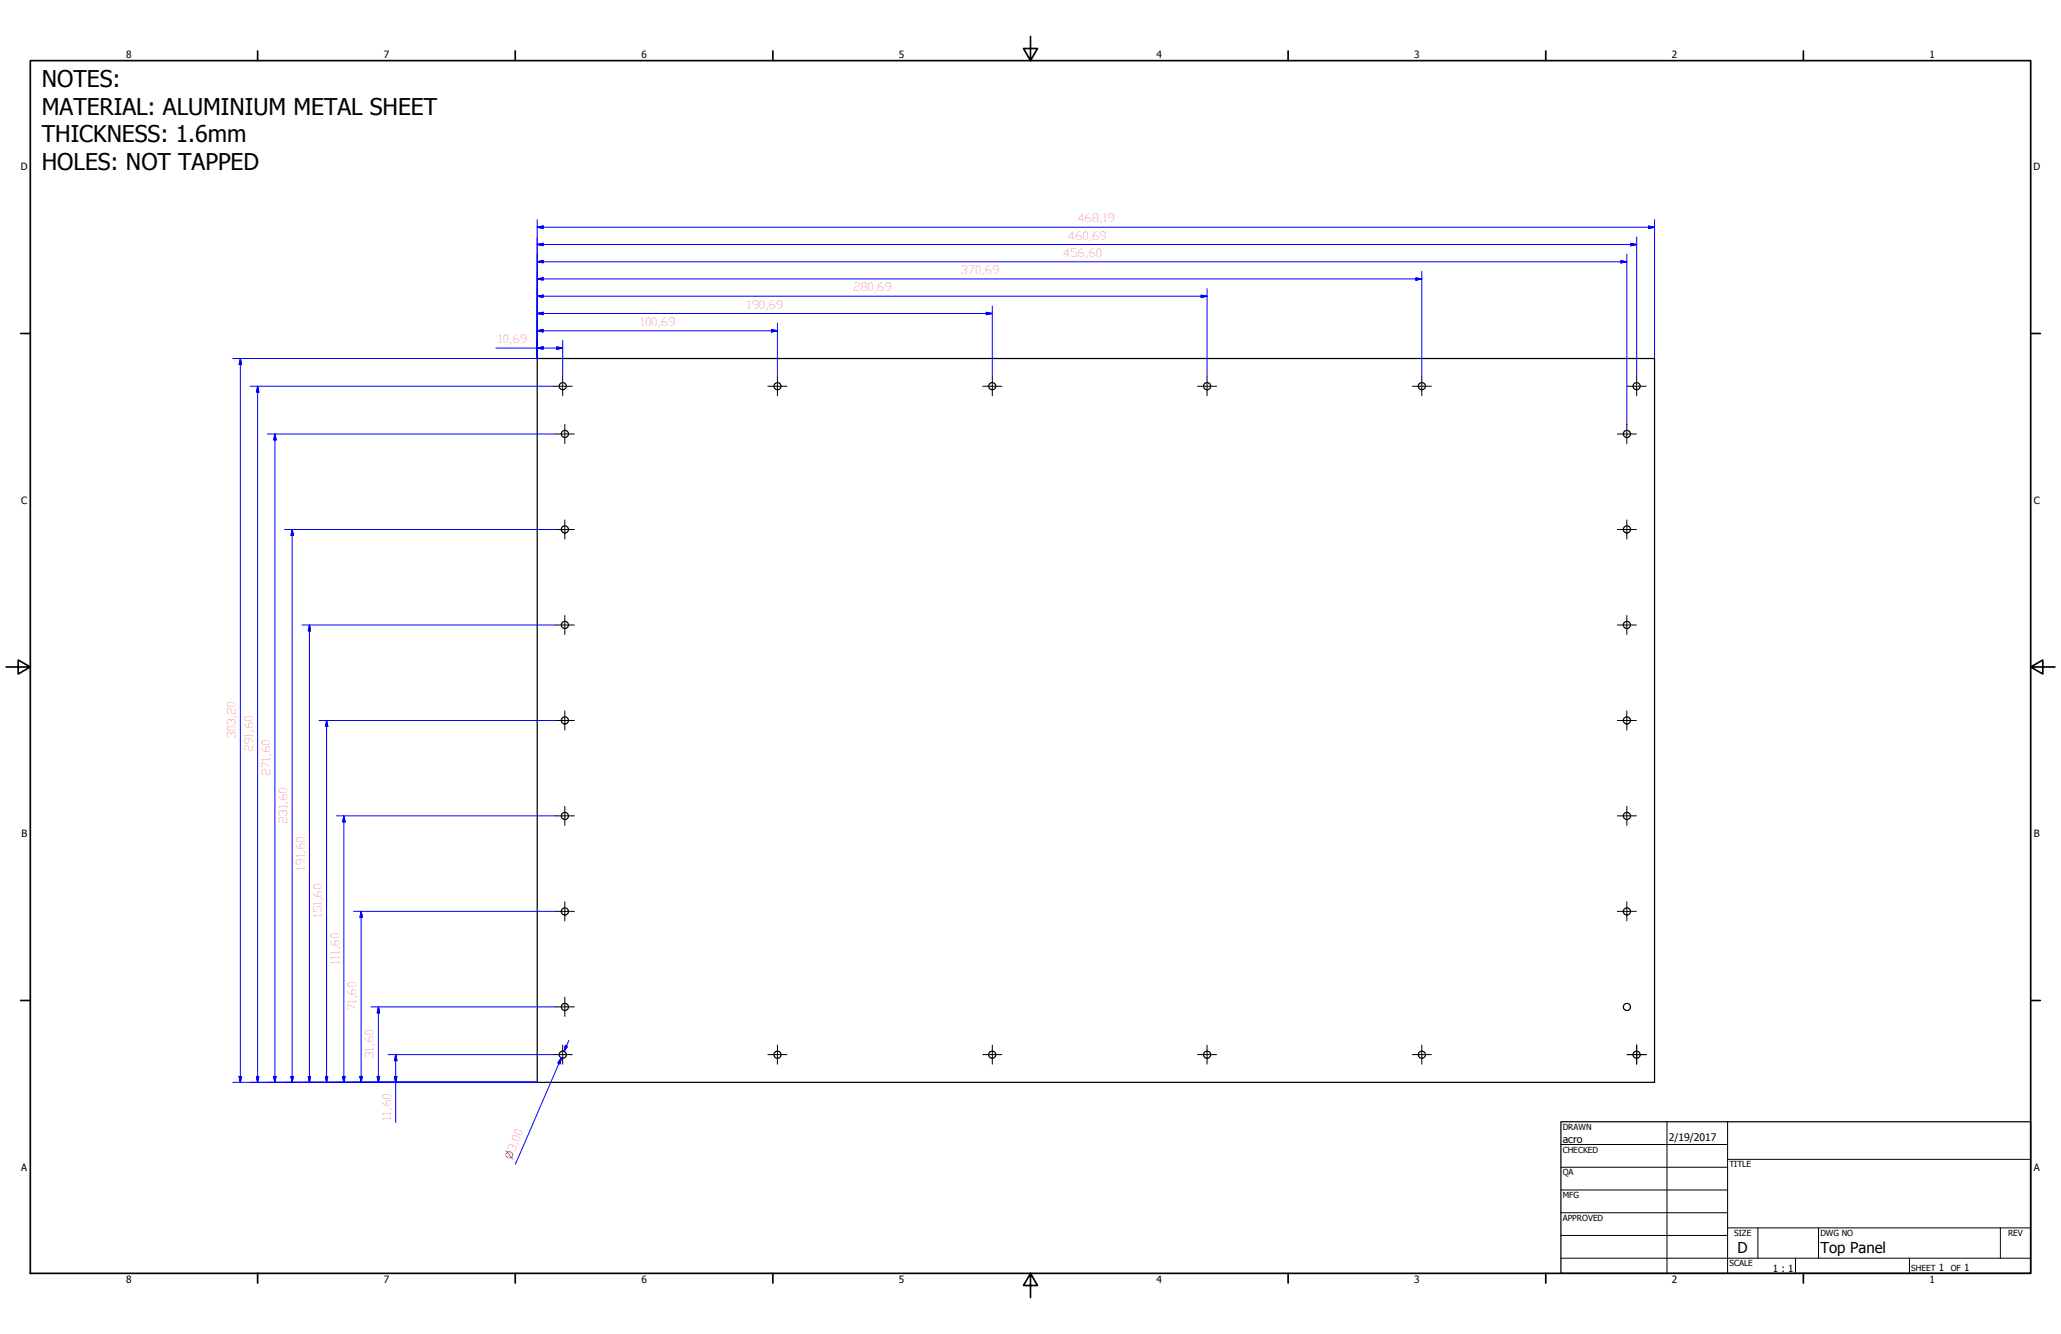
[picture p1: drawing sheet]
<svg xmlns="http://www.w3.org/2000/svg" width="864mm" height="559mm" viewBox="0 0 864 559" stroke-linecap="round" stroke-linejoin="round" font-family="sans-serif">
<!-- layer: Visible (ISO) -->
<g fill="none" stroke="#000" stroke-width=".51">
<path d="M225.1 150.2h468.2v303.2h-468.2z"/>
<circle cx="235.8" cy="161.8" r="1.49"/>
<circle cx="325.8" cy="161.8" r="1.49"/>
<circle cx="415.8" cy="161.8" r="1.49"/>
<circle cx="505.8" cy="161.8" r="1.49"/>
<circle cx="595.8" cy="161.8" r="1.49"/>
<circle cx="685.8" cy="161.8" r="1.49"/>
<circle cx="236.7" cy="181.8" r="1.49"/>
<circle cx="681.7" cy="181.8" r="1.49"/>
<circle cx="236.7" cy="221.8" r="1.49"/>
<circle cx="681.7" cy="221.8" r="1.49"/>
<circle cx="236.7" cy="261.8" r="1.49"/>
<circle cx="681.7" cy="261.8" r="1.49"/>
<circle cx="236.7" cy="301.8" r="1.49"/>
<circle cx="681.7" cy="301.8" r="1.49"/>
<circle cx="236.7" cy="341.8" r="1.49"/>
<circle cx="681.7" cy="341.8" r="1.49"/>
<circle cx="236.7" cy="381.8" r="1.49"/>
<circle cx="681.7" cy="381.8" r="1.49"/>
<circle cx="236.7" cy="421.8" r="1.49"/>
<circle cx="681.7" cy="421.8" r="1.49"/>
<circle cx="235.8" cy="441.8" r="1.49"/>
<circle cx="325.8" cy="441.8" r="1.49"/>
<circle cx="415.8" cy="441.8" r="1.49"/>
<circle cx="505.8" cy="441.8" r="1.49"/>
<circle cx="595.8" cy="441.8" r="1.49"/>
<circle cx="685.8" cy="441.8" r="1.49"/>
</g>
<!-- layer: Border (ANSI) -->
<g fill="none" stroke="#000" stroke-width=".7">
<path d="M431.8 15.2v10.2l-2.9-5.1h5.8l-2.9 5.1M12.7 25.4h838.2v508h-838.2zM107.9 21.3v4.1M215.9 21.3v4.1M323.8 21.3v4.1M539.8 21.3v4.1M647.7 21.3v4.1M755.6 21.3v4.1M8.6 139.7h4.1M850.9 139.7h4.1M2.5 279.4h10.2l-5.1-2.9v5.8l5.1-2.9M850.9 279.4l5.1 2.9v-5.8l-5.1 2.9h10.2"/>
<path d="M8.6 419.1h4.1M850.9 419.1h4.1M107.9 533.4v4.1M215.9 533.4v4.1M323.8 533.4v4.1M431.8 533.4l2.9 5.1h-5.8l2.9-5.1v10.2M539.8 533.4v4.1M647.7 533.4v4.1M755.6 533.4v4.1"/>
</g>
<!-- layer: Title (ANSI) -->
<g fill="none" stroke="#000" stroke-width=".42">
<path d="M654 479.4h69.9M698.5 469.9v63.5M723.9 469.9v63.5M654 488.9h69.9M654 498.5h69.9M723.9 485.6h127M654 508h69.9M654 517.5h69.9M723.9 514.3h127M736.6 514.3v12.7M762 514.3v12.7M838.2 514.3v12.7"/>
<path d="M654 527h196.9M752.3 527v6.4M800.1 527v6.4"/>
</g>
<path d="M654 469.9h196.9v63.5h-196.9z" fill="none" stroke="#000" stroke-width=".51"/>
<!-- layer: Center Mark (ISO) -->
<g fill="none" stroke="#000" stroke-width=".42">
<path d="M235.8 157.8v8M325.8 157.8v8M415.8 157.8v8M505.8 157.8v8M595.8 157.8v8M685.8 157.8v8M231.8 161.8h8M236.7 177.8v8M321.8 161.8h8M411.8 161.8h8M501.8 161.8h8M591.8 161.8h8"/>
<path d="M681.7 177.8v8M681.8 161.8h8M232.7 181.8h8M677.7 181.8h8M236.7 217.8v8M681.7 217.8v8M232.7 221.8h8M677.7 221.8h8M236.7 257.8v8M681.7 257.8v8M232.7 261.8h8M677.7 261.8h8"/>
<path d="M236.7 297.8v8M681.7 297.8v8M232.7 301.8h8M677.7 301.8h8M236.7 337.8v8M681.7 337.8v8M232.7 341.8h8M677.7 341.8h8M236.7 377.8v8M681.7 377.8v8M232.7 381.8h8M677.7 381.8h8"/>
<path d="M236.7 417.8v8M232.7 421.8h8M235.8 437.8v8M325.8 437.8v8M415.8 437.8v8M505.8 437.8v8M595.8 437.8v8M685.8 437.8v8M231.8 441.8h8M321.8 441.8h8M411.8 441.8h8M501.8 441.8h8"/>
<path d="M591.8 441.8h8M681.8 441.8h8"/>
</g>
<!-- layer: Dimension (ISO) -->
<g fill="none" stroke="#00f" stroke-width=".42">
<path d="M225.1 95.2l2.5-.5v1zM225.1 92v58.2h-127.6M225.1 95.2h468.2M685.8 99.3v58.5M690.8 94.7l2.5 .5-2.5 .5zM693.3 92v58.2M225.1 116.8l2.5-.4v.9zM225.1 109.7l2.5-.5v.9zM225.1 102.4l2.5-.5v1zM225.1 116.8h370.7M225.1 109.7h456.6M225.1 102.4h460.7"/>
<path d="M593.3 116.4l2.5 .4-2.5 .5zM595.8 113.7v44.1M679.2 109.2l2.5 .5-2.5 .4zM681.7 106.5v71.3M683.3 101.9l2.5 .5-2.5 .5zM225.1 138.6l2.5-.6v1.1zM225.1 131.3l2.5-.5v1zM225.1 124.1l2.5-.5v1zM225.1 138.6h100.7M225.1 131.3h190.7M225.1 124.1h280.7M323.3 138l2.5 .6-2.5 .5z"/>
<path d="M325.8 135.4v22.4M413.3 130.8l2.5 .5-2.5 .5zM415.8 128.1v29.7M503.3 123.6l2.5 .5-2.5 .5zM505.8 120.9v36.9M100.7 150.2l.5 2.5h-1zM100.7 150.2v303.2M207.8 145.8h28M225.1 145.8l2.5-.5v1zM233.3 145.3l2.5 .5-2.5 .5zM235.8 142.6v15.2M104.8 161.8h127"/>
<path d="M107.9 161.8l.6 2.5h-1.1zM107.9 161.8v291.6M112 181.8h120.7M115.2 181.8l.5 2.5h-1zM115.2 181.8v271.6M119.3 221.8h113.4M122.4 221.8l.5 2.5h-1zM122.4 221.8v231.6M126.5 261.8h106.2M129.7 261.8l.4 2.5h-.9zM129.7 261.8v191.6M133.7 301.8h99"/>
<path d="M136.8 301.8l.6 2.5h-1zM136.8 301.8v151.6M140.9 341.8h91.8M144.1 341.8l.5 2.5h-1zM144.1 341.8v111.6M148.1 381.8h84.6M151.3 381.8l.5 2.5h-1zM151.3 381.8v71.6M155.4 421.8h77.3M158.6 421.8l.5 2.5h-1zM158.6 421.8v31.6M236.9 437.9l.9 .4-1.5 2.1z"/>
<path d="M238.4 435.8l-2.1 4.6M97.5 453.4h127.6M100.2 450.9h1l-.5 2.5zM107.4 450.9h1.1l-.6 2.5zM114.7 450.9h1l-.5 2.5zM121.9 450.9h1l-.5 2.5zM129.2 450.9h.9l-.4 2.5zM136.4 450.9h1l-.6 2.5zM143.6 450.9h1l-.5 2.5zM150.8 450.9h1l-.5 2.5zM158.1 450.9h1l-.5 2.5zM162.6 441.8h69.2"/>
<path d="M165.3 450.9h1l-.5 2.5zM165.8 441.8l.5 2.5h-1zM165.8 441.8v28.4M234.2 445.5l1-2.3-19.2 44.4M235.2 443.2l-.6 2.4-.9-.3z"/>
</g>
<g fill="#00f" stroke="#00f" stroke-width=".42">
<path d="M165.3 450.9l.5 2.5z"/>
<path d="M165.3 450.9h1l-.5 2.5z"/>
<path d="M165.8 441.8l.5 2.5z"/>
<path d="M165.8 441.8l.5 2.5h-1z"/>
<path d="M158.1 450.9l.5 2.5z"/>
<path d="M158.1 450.9h1l-.5 2.5z"/>
<path d="M158.6 421.8l.5 2.5z"/>
<path d="M158.6 421.8l.5 2.5h-1z"/>
<path d="M150.8 450.9l.5 2.5z"/>
<path d="M150.8 450.9h1l-.5 2.5z"/>
<path d="M151.3 381.8l.5 2.5z"/>
<path d="M151.3 381.8l.5 2.5h-1z"/>
<path d="M143.6 450.9l.5 2.5z"/>
<path d="M143.6 450.9h1l-.5 2.5z"/>
<path d="M144.1 341.8l.5 2.5z"/>
<path d="M144.1 341.8l.5 2.5h-1z"/>
<path d="M136.4 450.9l.4 2.5z"/>
<path d="M136.4 450.9h1l-.6 2.5z"/>
<path d="M136.8 301.8l.6 2.5z"/>
<path d="M136.8 301.8l.6 2.5h-1z"/>
<path d="M129.2 450.9l.5 2.5z"/>
<path d="M129.2 450.9h.9l-.4 2.5z"/>
<path d="M129.7 261.8l.4 2.5z"/>
<path d="M129.7 261.8l.4 2.5h-.9z"/>
<path d="M121.9 450.9l.5 2.5z"/>
<path d="M121.9 450.9h1l-.5 2.5z"/>
<path d="M122.4 221.8l.5 2.5z"/>
<path d="M122.4 221.8l.5 2.5h-1z"/>
<path d="M114.7 450.9l.5 2.5z"/>
<path d="M114.7 450.9h1l-.5 2.5z"/>
<path d="M115.2 181.8l.5 2.5z"/>
<path d="M115.2 181.8l.5 2.5h-1z"/>
<path d="M107.4 450.9l.5 2.5z"/>
<path d="M107.4 450.9h1.1l-.6 2.5z"/>
<path d="M107.9 161.8l.6 2.5z"/>
<path d="M107.9 161.8l.6 2.5h-1.1z"/>
<path d="M100.2 450.9l.5 2.5z"/>
<path d="M100.2 450.9h1l-.5 2.5z"/>
<path d="M100.7 150.2l.5 2.5z"/>
<path d="M100.7 150.2l.5 2.5h-1z"/>
<path d="M225.1 145.8l2.5-.5z"/>
<path d="M225.1 145.8l2.5-.5v1z"/>
<path d="M233.3 146.3l2.5-.5z"/>
<path d="M233.3 145.3l2.5 .5-2.5 .5z"/>
<path d="M225.1 138.6l2.5-.6z"/>
<path d="M225.1 138.6l2.5-.6v1.1z"/>
<path d="M323.3 139.1l2.5-.5z"/>
<path d="M323.3 138l2.5 .6-2.5 .5z"/>
<path d="M225.1 131.3l2.5-.5z"/>
<path d="M225.1 131.3l2.5-.5v1z"/>
<path d="M413.3 131.8l2.5-.5z"/>
<path d="M413.3 130.8l2.5 .5-2.5 .5z"/>
<path d="M225.1 124.1l2.5-.5z"/>
<path d="M225.1 124.1l2.5-.5v1z"/>
<path d="M503.3 124.6l2.5-.5z"/>
<path d="M503.3 123.6l2.5 .5-2.5 .5z"/>
<path d="M225.1 116.8l2.5-.4z"/>
<path d="M225.1 116.8l2.5-.4v.9z"/>
<path d="M593.3 117.3l2.5-.5z"/>
<path d="M593.3 116.4l2.5 .4-2.5 .5z"/>
<path d="M225.1 109.7l2.5-.5z"/>
<path d="M225.1 109.7l2.5-.5v.9z"/>
<path d="M679.2 110.1l2.5-.4z"/>
<path d="M679.2 109.2l2.5 .5-2.5 .4z"/>
<path d="M225.1 102.4l2.5-.5z"/>
<path d="M225.1 102.4l2.5-.5v1z"/>
<path d="M683.3 102.9l2.5-.5z"/>
<path d="M683.3 101.9l2.5 .5-2.5 .5z"/>
<path d="M225.1 95.2l2.5-.5z"/>
<path d="M225.1 95.2l2.5-.5v1z"/>
<path d="M690.8 95.7l2.5-.5z"/>
<path d="M690.8 94.7l2.5 .5-2.5 .5z"/>
<path d="M235.2 443.2l-.6 2.4z"/>
<path d="M235.2 443.2l-.6 2.4-.9-.3z"/>
<path d="M236.9 437.9l-.6 2.5z"/>
<path d="M236.9 437.9l.9 .4-1.5 2.1z"/>
</g>
<g font-size="9.7">
<text x="17.5" y="36.6">NOTES:</text>
<text x="17.5" y="48.2">MATERIAL: ALUMINIUM METAL SHEET</text>
<text x="17.5" y="59.7">THICKNESS: 1.6mm</text>
<text x="17.5" y="71.2">HOLES: NOT TAPPED</text>
</g>
<g font-size="6.3">
<text x="728.1" y="524.9">D</text>
<text x="762.8" y="525">Top Panel</text>
</g>
<g font-size="4.8" fill="#f00">
<text x="451.3" y="93.2">468,19</text>
<text x="447.3" y="100.3">460,69</text>
<text x="445.3" y="107.6">456,60</text>
<text x="402.3" y="114.8">370,69</text>
<text x="357.3" y="122">280,69</text>
<text x="312.8" y="129.3">190,69</text>
<text x="268.1" y="136.5">100,69</text>
<text x="208.5" y="143.8">10,69</text>
<text x="98.7" y="309.7" transform="rotate(-90 98.7 309.7)">303,20</text>
<text x="105.9" y="315.2" transform="rotate(-90 105.9 315.2)">291,60</text>
<text x="113.2" y="325.2" transform="rotate(-90 113.2 325.2)">271,60</text>
<text x="120.3" y="345.2" transform="rotate(-90 120.3 345.2)">231,60</text>
<text x="127.6" y="364.7" transform="rotate(-90 127.6 364.7)">191,60</text>
<text x="134.8" y="384.7" transform="rotate(-90 134.8 384.7)">151,60</text>
<text x="142" y="404.2" transform="rotate(-90 142 404.2)">111,60</text>
<text x="149.3" y="423.7" transform="rotate(-90 149.3 423.7)">71,60</text>
<text x="156.5" y="443.7" transform="rotate(-90 156.5 443.7)">31,60</text>
<text x="163.7" y="469.5" transform="rotate(-90 163.7 469.5)">11,60</text>
<text x="215.5" y="482.9" transform="rotate(-67 215.5 482.9)">3,00</text>
</g>
<g font-size="4.4">
<text x="654.8" y="478.6">acro</text>
<text x="699.3" y="478">2/19/2017</text>
</g>
<g font-size="4.2">
<text x="52.8" y="24.4">8</text>
<text x="160.8" y="24.4">7</text>
<text x="268.7" y="24.4">6</text>
<text x="376.7" y="24.4">5</text>
<text x="484.6" y="24.4">4</text>
<text x="592.6" y="24.4">3</text>
<text x="700.5" y="24.4">2</text>
<text x="808.5" y="24.4">1</text>
<text x="8.8" y="71.4">D</text>
<text x="852" y="71.4">D</text>
<text x="8.9" y="211.1">C</text>
<text x="852.2" y="211.1">C</text>
<text x="9" y="350.8">B</text>
<text x="852.2" y="350.8">B</text>
<text x="8.9" y="490.5">A</text>
<text x="852.2" y="490.5">A</text>
<text x="742.9" y="532.6">1 : 1</text>
<text x="812.4" y="532.6">1</text>
<text x="823" y="532.6">1</text>
<text x="52.8" y="537.5">8</text>
<text x="160.8" y="537.5">7</text>
<text x="268.7" y="537.5">6</text>
<text x="376.7" y="537.5">5</text>
<text x="484.6" y="537.5">4</text>
<text x="592.6" y="537.5">3</text>
<text x="700.5" y="537.5">2</text>
<text x="808.5" y="537.5">1</text>
</g>
<text font-size="4" fill="#f00" x="214.2" y="486" transform="rotate(-67 214.2 486)">⌀</text>
<g font-size="3.5">
<text x="654.8" y="473.2">DRAWN</text>
<text x="654.8" y="482.8">CHECKED</text>
<text x="724.7" y="488.9">TITLE</text>
<text x="654.8" y="492.3">QA</text>
<text x="654.8" y="501.8">MFG</text>
<text x="654.8" y="511.4">APPROVED</text>
<text x="726.7" y="517.7">SIZE</text>
<text x="762.8" y="517.7">DWG NO</text>
<text x="841.4" y="517.7">REV</text>
<text x="724.7" y="530.4">SCALE</text>
<text x="800.9" y="532.6">SHEET</text>
<text x="817.4" y="532.6">OF</text>
</g>
</svg>
